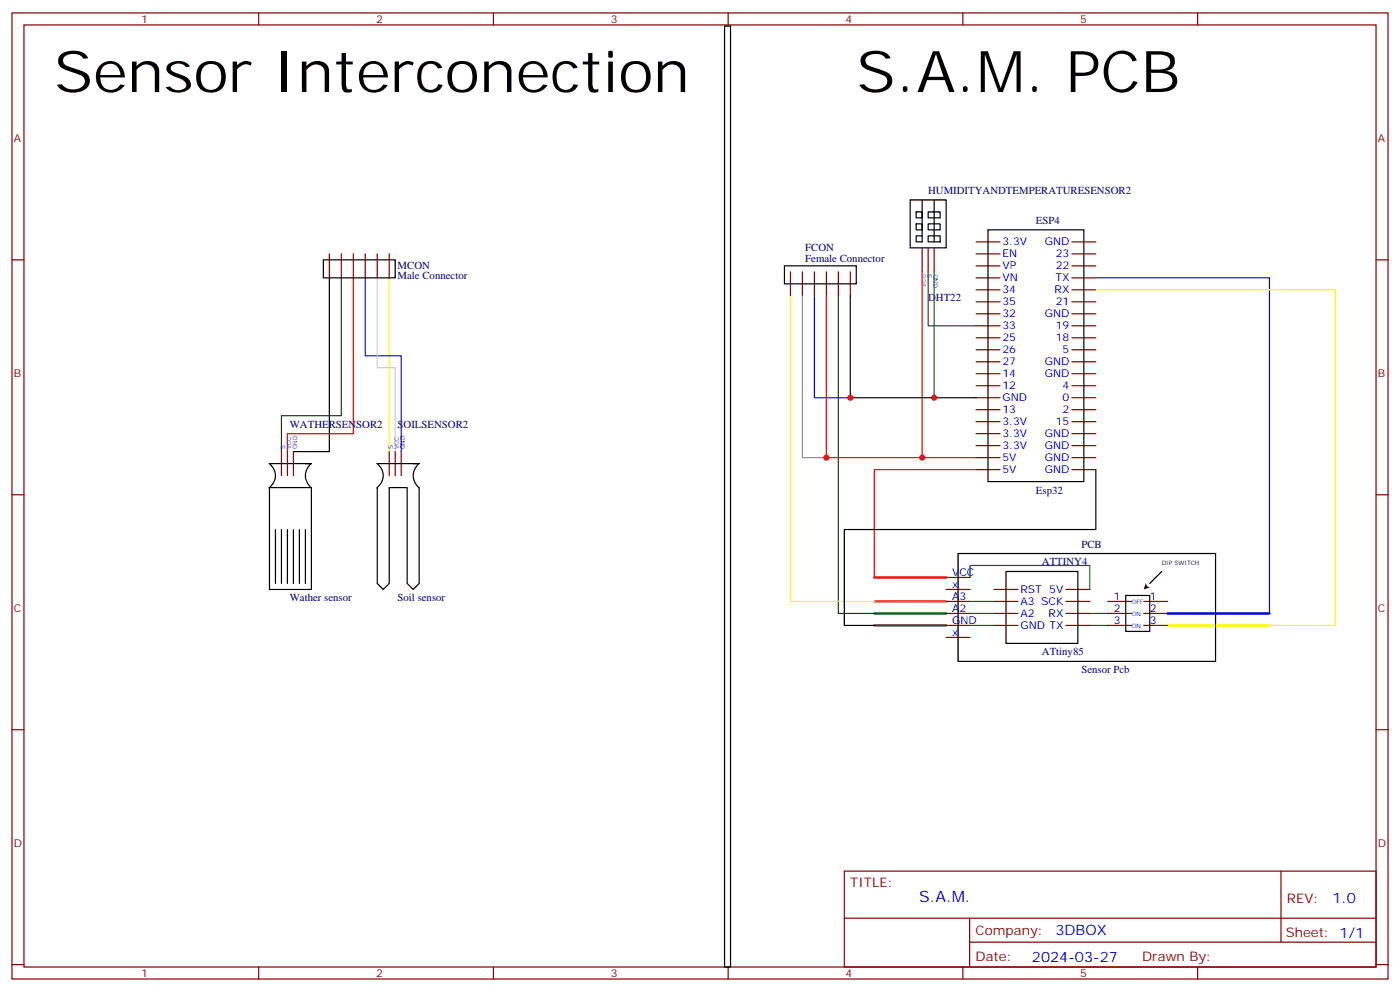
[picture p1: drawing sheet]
<svg xmlns="http://www.w3.org/2000/svg" width="412mm" height="292mm" viewBox="0 0 412 292" stroke-linecap="round" stroke-linejoin="round" font-family="sans-serif">
<g fill="none" stroke="#870000" stroke-width=".35">
<path d="M3.5 3.8h405.4v284.3h-405.4zM7.1 7.3h398.2v277.3h-398.2zM76.2 3.8v3.5M145.3 3.8v3.5M214.5 3.8v3.5M283.6 3.8v3.5M352.8 3.8v3.5M3.5 76.5h3.6M97 74.7v7.1M100.5 74.7v7.1M104.1 74.7v7.1M107.6 74.7v7.1"/>
<path d="M111.1 74.7v7.1M114.7 74.7v7.1M271.6 73v7M273.4 73v7M275.2 73v7M287.5 74.7h7.1M287.5 78.2h7.1M287.5 71.2h7.1M315.7 74.7h7.1M315.7 78.2h7.1M315.7 71.2h7.1M405.3 76.5h3.6"/>
<path d="M232.8 80v7.1M236.4 80v7.1M239.9 80v7.1M243.4 80v7.1M246.9 80v7.1M250.5 80v7.1M287.5 81.8h7.1M287.5 85.3h7.1M287.5 88.8h7.1M287.5 92.4h7.1M287.5 95.9h7.1M287.5 99.4h7.1"/>
<path d="M315.7 81.8h7.1M315.7 85.3h7.1M315.7 88.8h7.1M315.7 92.4h7.1M315.7 95.9h7.1M315.7 99.4h7.1M287.5 110h7.1M287.5 113.5h7.1M287.5 117.1h7.1M287.5 106.5h7.1M287.5 102.9h7.1M315.7 110h7.1"/>
<path d="M315.7 113.5h7.1M315.7 117.1h7.1M315.7 106.5h7.1M315.7 102.9h7.1M82.9 132.9v7.1M84.7 132.9v7.1M86.4 132.9v7.1M114.7 132.9v7.1M116.4 132.9v7.1M118.2 132.9v7.1M287.5 120.6h7.1M287.5 124.1h7.1"/>
<path d="M287.5 127.6h7.1M287.5 131.2h7.1M287.5 138.2h7.1M287.5 134.7h7.1M315.7 120.6h7.1M315.7 124.1h7.1M315.7 127.6h7.1M315.7 131.2h7.1M315.7 138.2h7.1M315.7 134.7h7.1M3.5 145.6h3.6M405.3 145.6h3.6"/>
<path d="M278.7 177h7.1M278.7 173.5h7.1M278.7 170h7.1M292.8 177h7.1M292.8 173.5h7.1M314 177h7M314 173.5h7M326.3 177h7.1M336.9 177h7.1M278.7 180.6h7.1M278.7 184.1h7.1M278.7 187.6h7.1"/>
<path d="M292.8 180.6h7.1M292.8 184.1h7.1M314 180.6h7M314 184.1h7M326.3 180.6h7.1M326.3 184.1h7.1M336.9 180.6h7.1M336.9 184.1h7.1M3.5 214.8h3.6M405.3 214.8h3.6M248.7 256.4h156.6v28.2h-156.6zM377.3 256.4v20.9"/>
<path d="M248.7 270.2h156.5M285.6 277.3h119.6M285.6 270.2v14.2M3.5 283.9h3.6M76.2 284.6v3.5M145.3 284.6v3.5M214.5 284.6v3.5M283.6 284.6v3.5M352.8 284.6v3.5M405.3 283.9h3.6"/>
</g>
<g fill="none" stroke="#000" stroke-width=".35">
<path d="M213.4 7.7h1.8v276.9h-1.8zM268.1 58.8h10.6v14.2h-10.6zM271.6 58.8v12.4h-1.7v-1.8h1.7M275.2 58.8v12.4M95.2 76.5h21.2v5.3h-21.2zM231.1 78.2h21.1v5.3h-21.1zM269.9 62.4h1.7v1.7h-1.7zM269.9 65.9h1.7v1.8h-1.7zM273.4 62.4h3.5v1.7h-3.5zM273.4 65.9h3.5v1.8h-3.5zM273.4 69.4h3.5v1.8h-3.5zM291 67.7h28.3v74h-28.3z"/>
<path d="M97 81.8v51.1h-10.6M250.5 87.1v30h37M79.3 136.4a4.4 4.4 0 0 1-.1 7.2M79.4 136.5h12.3h-1.7M91.7 136.4a4.6 4.6 0 0 0 0 7.2M111.1 136.4a4.4 4.4 0 0 1-.1 7.2M111.1 136.5h12.4h-1.8M123.4 136.4a4.6 4.6 0 0 0 0 7.2M322.8 138.2v17.7h-74.1v28.2h8.8M79.4 143.5h12.3v30h-12.3zM81.1 155.9v15.8M82.9 155.9v15.8"/>
<path d="M84.7 155.9v15.8M86.4 155.9v15.8M88.2 155.9v15.8M90 155.9v15.8M111.1 143.5v28.2l1.8 1.8 1.8-1.8v-28.2h5.2v28.2l1.8 1.8 1.8-1.8v-28.2M282.2 162.9h75.9v31.8h-75.9zM296.3 168.2h21.2v21.2h-21.2zM331.6 175.3h7.1v10.5h-7.1zM342.2 168.2l-3.5 3.5"/>
</g>
<path d="M275.2 80v37.1M285.8 170v-3.6h35.2v7.1M285.8 177h7M285.8 184.1h7M285.8 180.6h7M321 180.6h5.3M321 184.1h5.3" fill="none" stroke="#008700" stroke-width=".35"/>
<path d="M257.5 170h21.2" fill="none" stroke="#f00" stroke-width=".71"/>
<path d="M257.5 177h21.2" fill="none" stroke="#f60" stroke-width=".71"/>
<path d="M257.5 180.6h21.2" fill="none" stroke="#008700" stroke-width=".71"/>
<path d="M257.5 184.1h21.2" fill="none" stroke="#333" stroke-width=".71"/>
<path d="M344 180.6h29.9" fill="none" stroke="#00f" stroke-width=".71"/>
<path d="M344 184.1h29.9" fill="none" stroke="#ff0" stroke-width=".71"/>
<path d="M107.6 81.8v22.9h10.6v28.2M239.9 87.1v30h10.6" fill="none" stroke="#00c" stroke-width=".35"/>
<path d="M100.5 81.8v40.5h-17.6v10.6M246.9 87.1v93.5h10.6" fill="none" stroke="#060" stroke-width=".35"/>
<path d="M114.7 81.8v51.1M232.8 87.1v89.9h24.7M322.8 85.3h70.5v98.8h-19.4" fill="none" stroke="#ff0" stroke-width=".35"/>
<path d="M104.1 81.8v45.8h-19.4v5.3M243.4 87.1v47.6h44.1M271.6 80v54.7M287.5 138.2h-30v31.8" fill="none" stroke="#f00" stroke-width=".35"/>
<path d="M111.1 81.8v26.4h5.3v24.7" fill="none" stroke="#ccc" stroke-width=".35"/>
<path d="M236.4 87.1v47.6h7" fill="none" stroke="#999" stroke-width=".35"/>
<path d="M273.4 80v15.9h14.1" fill="none" stroke="#333" stroke-width=".35"/>
<path d="M337.5 171.6l.3 1 1 .3-1.9 .6z" fill="#000"/>
<path d="M322.8 81.8h51.1v98.8" fill="none" stroke="#00f" stroke-width=".35"/>
<g fill="#c00">
<circle cx="275.2" cy="117.1" r=".88"/>
<circle cx="250.5" cy="117.1" r=".88"/>
<circle cx="271.6" cy="134.7" r=".88"/>
<circle cx="243.4" cy="134.7" r=".88"/>
</g>
<g font-size="16.9">
<text x="15.9" y="27.1">Sensor Interconection</text>
<text x="252.2" y="27.1">S.A.M. PCB</text>
</g>
<text font-size="4.6" fill="#00f" x="270.8" y="265.4">S.A.M.</text>
<g font-size="4.2" fill="#00f">
<text x="392.5" y="265.7">1.0</text>
<text x="310.9" y="275.2">3DBOX</text>
<text x="304" y="283">2024-03-27</text>
</g>
<g font-size="3.9" fill="#800">
<text x="250.5" y="261">TITLE:</text>
<text x="379.1" y="265.7">REV:</text>
<text x="287.4" y="275.2">Company:</text>
<text x="378.7" y="275.8">Sheet: 1/1</text>
<text x="287.4" y="282.9">Date:</text>
<text x="336.4" y="282.9">Drawn By:</text>
</g>
<g font-size="3.2" fill="#800">
<text x="41.6" y="6.8">1</text>
<text x="110.8" y="6.8">2</text>
<text x="179.9" y="6.8">3</text>
<text x="249.1" y="6.8">4</text>
<text x="318.2" y="6.8">5</text>
<text x="4.1" y="41.9">A</text>
<text x="405.9" y="41.9">A</text>
<text x="4.1" y="111.1">B</text>
<text x="405.9" y="111.1">B</text>
<text x="4.1" y="180.2">C</text>
<text x="405.9" y="180.2">C</text>
<text x="4.1" y="249.3">D</text>
<text x="405.9" y="249.3">D</text>
<text x="41.6" y="287.6">1</text>
<text x="110.8" y="287.6">2</text>
<text x="179.9" y="287.6">3</text>
<text x="249.1" y="287.6">4</text>
<text x="318.2" y="287.6">5</text>
</g>
<g font-size="3.2" fill="#000080">
<text x="273.4" y="57.1">HUMIDITYANDTEMPERATURESENSOR2</text>
<text x="305.2" y="65.9">ESP4</text>
<text x="237.2" y="77.2">Female Connector</text>
<text x="237.2" y="74">FCON</text>
<text x="117.1" y="82.2">Male Connector</text>
<text x="117.1" y="79">MCON</text>
<text x="273.4" y="88.5">DHT22</text>
<text x="85.4" y="125.9">WATHERSENSOR2</text>
<text x="117.1" y="125.9">SOILSENSOR2</text>
<text x="305.2" y="145.3">Esp32</text>
<text x="318.6" y="161.1">PCB</text>
<text x="306.9" y="166.4">ATTINY4</text>
<text x="85.4" y="177">Wather sensor</text>
<text x="117.1" y="177">Soil sensor</text>
<text x="306.9" y="192.9">ATtiny85</text>
<text x="318.6" y="198.2">Sensor Pcb</text>
</g>
<g font-size="3.2" fill="#00f">
<text x="295.3" y="75.8">EN</text>
<text x="295.3" y="72.2">3.3V</text>
<text x="307.7" y="72.2">GND</text>
<text x="311" y="75.8">23</text>
<text x="295.3" y="82.8">VN</text>
<text x="295.3" y="79.3">VP</text>
<text x="310.9" y="82.8">TX</text>
<text x="311" y="79.3">22</text>
<text x="295.3" y="89.9">35</text>
<text x="295.3" y="86.4">34</text>
<text x="310.6" y="86.4">RX</text>
<text x="311" y="89.9">21</text>
<text x="295.3" y="93.4">32</text>
<text x="307.7" y="93.4">GND</text>
<text x="295.3" y="100.5">25</text>
<text x="295.3" y="96.9">33</text>
<text x="311" y="96.9">19</text>
<text x="311" y="100.5">18</text>
<text x="295.3" y="107.5">27</text>
<text x="295.3" y="104">26</text>
<text x="307.7" y="107.5">GND</text>
<text x="313" y="104">5</text>
<text x="295.3" y="111.1">14</text>
<text x="307.7" y="111.1">GND</text>
<text x="295.3" y="118.1">GND</text>
<text x="295.3" y="114.6">12</text>
<text x="313" y="114.6">4</text>
<text x="313" y="118.1">0</text>
<text x="295.3" y="125.2">3.3V</text>
<text x="295.3" y="121.6">13</text>
<text x="311" y="125.2">15</text>
<text x="313" y="121.6">2</text>
<text x="295.3" y="128.7">3.3V</text>
<text x="307.7" y="128.7">GND</text>
<text x="295.3" y="135.7">5V</text>
<text x="295.3" y="132.2">3.3V</text>
<text x="307.7" y="132.2">GND</text>
<text x="307.7" y="135.7">GND</text>
<text x="295.3" y="139.3">5V</text>
<text x="307.7" y="139.3">GND</text>
<text x="280.5" y="169.6">VCC</text>
<text x="280.5" y="173.1">x</text>
<text x="280.5" y="176.7">A3</text>
<text x="300.6" y="178.1">A3 SCK</text>
<text x="300.6" y="174.6">RST 5V</text>
<text x="328.1" y="176.7">1</text>
<text x="338.7" y="176.7">1</text>
<text x="280.5" y="180.2">A2</text>
<text x="280.5" y="183.7">GND</text>
<text x="300.6" y="181.6">A2</text>
<text x="300.6" y="185.1">GND TX</text>
<text x="308.9" y="181.6">RX</text>
<text x="328.1" y="183.7">3</text>
<text x="328.1" y="180.2">2</text>
<text x="338.7" y="183.7">3</text>
<text x="338.7" y="180.2">2</text>
<text x="280.5" y="187.3">x</text>
</g>
<g font-size="1.8" fill="#00f">
<text x="274.5" y="81.9" transform="rotate(-90 274.5 81.9)">S</text>
<text x="272.7" y="84.4" transform="rotate(-90 272.7 84.4)">VCC</text>
<text x="276.2" y="84.8" transform="rotate(-90 276.2 84.8)">GND</text>
<text x="84" y="132.2" transform="rotate(-90 84 132.2)">S</text>
<text x="85.7" y="132.2" transform="rotate(-90 85.7 132.2)">VCC</text>
<text x="87.5" y="132.2" transform="rotate(-90 87.5 132.2)">GND</text>
<text x="115.7" y="132.2" transform="rotate(-90 115.7 132.2)">S</text>
<text x="117.5" y="132.2" transform="rotate(-90 117.5 132.2)">VCC</text>
<text x="119.2" y="132.2" transform="rotate(-90 119.2 132.2)">GND</text>
<text x="333.4" y="177.9">OFF</text>
<text x="333.4" y="185">ON</text>
<text x="333.4" y="181.4">ON</text>
</g>
<text font-size="1.8" x="342.2" y="166.4">DIP SWITCH</text>
</svg>
